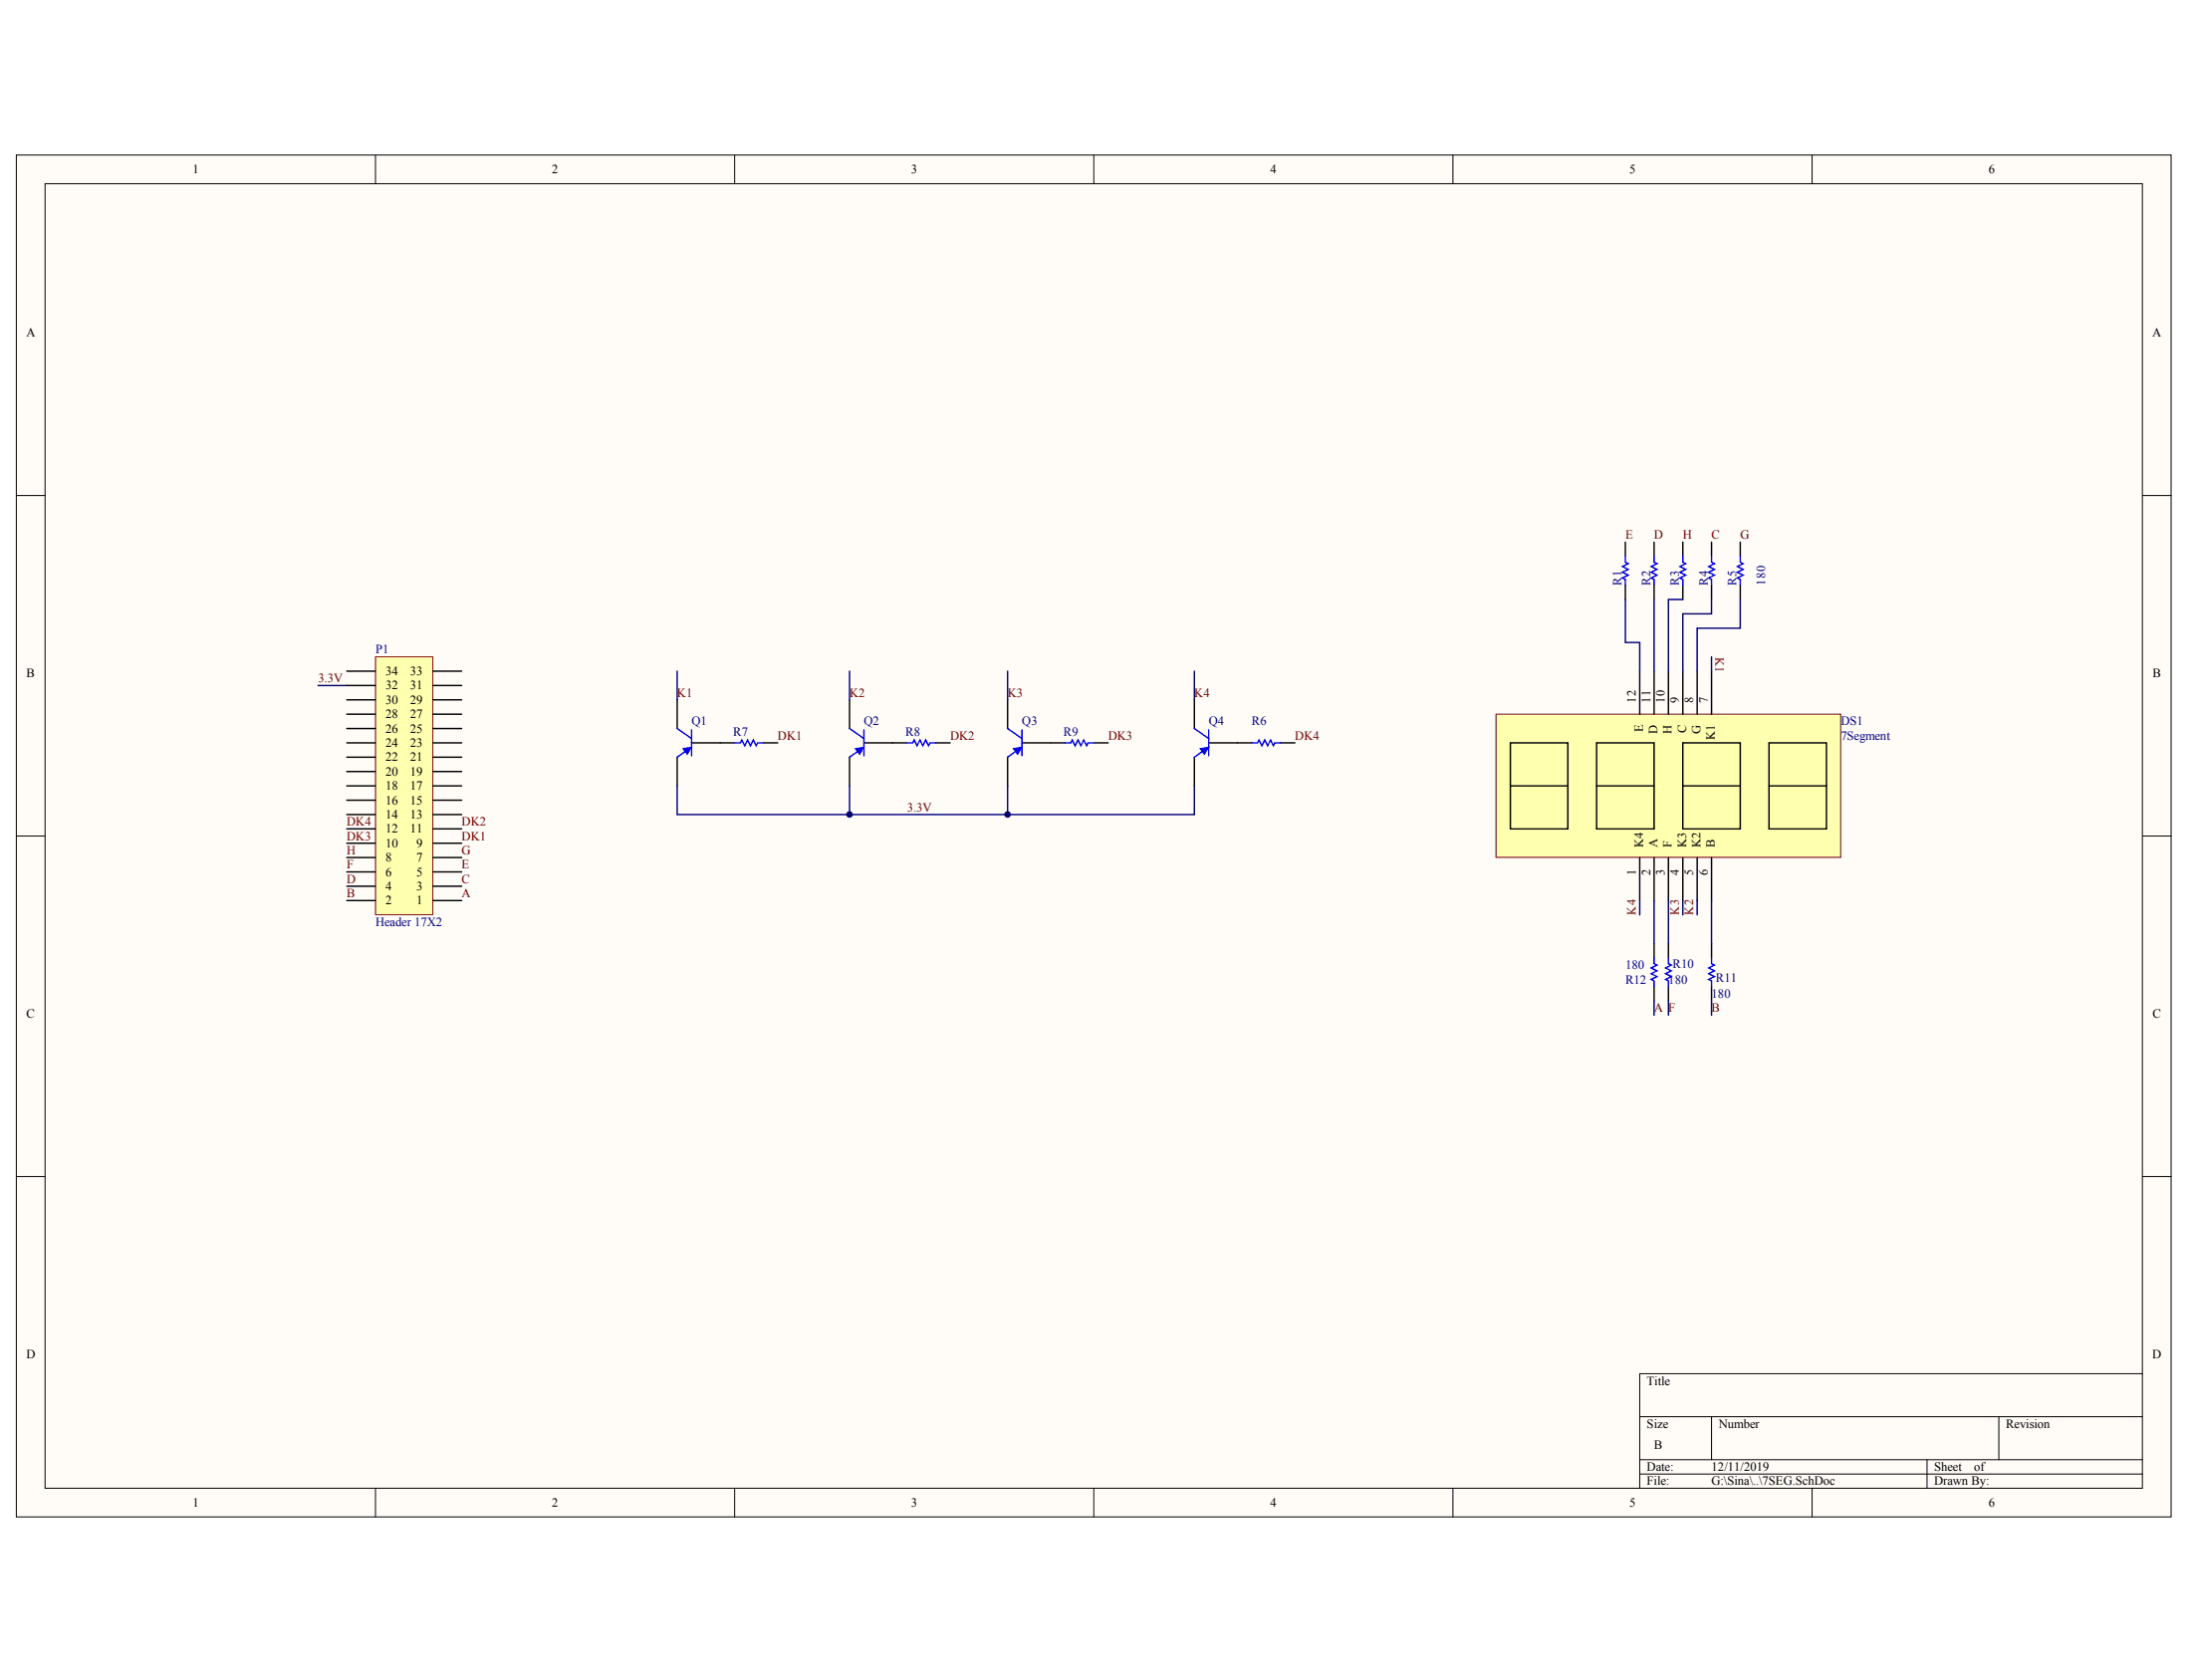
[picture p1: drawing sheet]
<svg xmlns="http://www.w3.org/2000/svg" width="269mm" height="206mm" viewBox="0 0 269 206" stroke-linecap="round" stroke-linejoin="round" font-family="sans-serif">
<g fill="#fffcf8" stroke="#000" stroke-width=".12">
<path d="M2 19h264.4v167h-264.4z"/>
<path d="M5.5 22.5h257.4v160h-257.4z"/>
</g>
<g fill="none" stroke="#000" stroke-width=".12">
<path d="M46.1 19v3.5M90.1 19v3.5M134.2 19v3.5M178.3 19v3.5M222.3 19v3.5M2 60.8h3.5M262.9 60.8h3.5M2 102.5h3.5M262.9 102.5h3.5M2 144.3h3.5M262.9 144.3h3.5M201.2 173.7h61.7"/>
<path d="M201.2 179h61.7M210 173.7v5.3M236.4 179v3.5M245.2 173.7v5.3M262.9 168.5h-61.7v14M46.1 182.5v3.5M90.1 182.5v3.5M134.2 182.5v3.5M178.3 182.5v3.5M201.2 180.8h61.7M222.3 182.5v3.5"/>
</g>
<g fill="none" stroke="#000" stroke-width=".18">
<path d="M199.4 66.5v1.7M199.4 71.8v1.7M202.9 66.5v1.7M202.9 71.8v1.7M206.5 66.5v1.7M206.5 71.8v1.7M210 66.5v1.7M210 71.8v1.7M213.5 66.5v1.7M213.5 71.8v1.7M83.1 85.8v3.5M83.1 92.9v3.5"/>
<path d="M84.8 91.1h5.3M93.7 91.1h1.7M104.2 85.8v3.5M104.2 92.9v3.5M106 91.1h5.3M114.8 91.1h1.8M123.6 85.8v3.5M123.6 92.9v3.5M125.4 91.1h5.3M134.2 91.1h1.8M146.5 85.8v3.5M146.5 92.9v3.5"/>
<path d="M148.3 91.1h5.3M157.1 91.1h1.8M202.9 115.7v1.8M204.7 115.7v1.8M210 115.7v1.8M202.9 121v1.7M204.7 121v1.7M210 121v1.7"/>
</g>
<g fill="none" stroke="#00f" stroke-width=".18">
<path d="M199.4 68.2v.7l.4 .2-.7 .4 .7 .3-.7 .4 .7 .3-.7 .4 .3 .2v.7M202.9 68.2v.7l.4 .2-.7 .4 .7 .3-.7 .4 .7 .3-.7 .4 .3 .2v.7M206.5 68.2v.7l.3 .2-.7 .4 .7 .3-.7 .4 .7 .3-.7 .4 .4 .2v.7M210 68.2v.7l.3 .2-.7 .4 .7 .3-.7 .4 .7 .3-.7 .4 .4 .2v.7M213.5 68.2v.7l.4 .2-.7 .4 .7 .3-.7 .4 .7 .3-.7 .4 .3 .2v.7M83.1 89.3l1.7 1.3M84.3 92l-1.2 .9M84.8 89.5v3.2M90.1 91.1h.7l.2-.4 .4 .8 .3-.8 .4 .8 .3-.8 .4 .8 .2-.4h.7M104.2 89.3l1.8 1.3M105.5 92l-1.3 .9M106 89.5v3.2"/>
<path d="M111.3 91.1h.7l.2-.4 .3 .8 .4-.8 .3 .8 .4-.8 .3 .8 .2-.4h.7M123.6 89.3l1.8 1.3M124.9 92l-1.3 .9M125.4 89.5v3.2M130.7 91.1h.7l.2-.4 .3 .8 .4-.8 .3 .8 .4-.8 .3 .8 .2-.4h.7M146.5 89.3l1.8 1.3M147.8 92l-1.3 .9M148.3 89.5v3.2M153.6 91.1h.7l.2-.4 .3 .8 .4-.8 .3 .8 .4-.8 .3 .8 .2-.4h.7M202.9 117.5v.7l.4 .2-.7 .3 .7 .4-.7 .3 .7 .4-.7 .3 .3 .2v.7M204.7 117.5v.7l.4 .2-.7 .3 .7 .4-.7 .3 .7 .4-.7 .3 .3 .2v.7M210 117.5v.7l.3 .2-.7 .3 .7 .4-.7 .3 .7 .4-.7 .3 .4 .2v.7"/>
</g>
<g fill="#00f" stroke="#00f" stroke-width=".12">
<path d="M104.9 91.8l1.1-.2-.5 .9z"/>
<path d="M83.8 91.8l1-.2-.5 .9z"/>
<path d="M124.3 91.8l1.1-.2-.5 .9z"/>
<path d="M147.2 91.8l1.1-.2-.5 .9z"/>
</g>
<path d="M83.1 82.3v3.5M104.2 82.3v3.5M123.6 82.3v3.5M146.5 82.3v3.5" fill="none" stroke="#000080" stroke-width=".18"/>
<path d="M183.6 87.6h42.2v17.5h-42.2z" fill="#ffffb0" stroke="#800000" stroke-width=".12"/>
<g fill="none" stroke="#000" stroke-width=".18">
<path d="M185.3 91.1h7.1v10.5h-7.1zM185.3 96.4h7.1M195.9 91.1h7v10.5h-7zM195.9 96.4h7M201.2 82.3v5.3M202.9 82.3v5.3M204.7 82.3v5.3M206.5 91.1h7v10.5h-7zM206.5 96.4h7M206.5 82.3v5.3M208.2 82.3v5.3M210 82.3v5.3"/>
<path d="M217 91.1h7.1v10.5h-7.1zM217 96.4h7.1M201.2 105.2v5.2M202.9 105.2v5.2M204.7 105.2v5.2M206.5 105.2v5.2M208.2 105.2v5.2M210 105.2v5.2"/>
</g>
<path d="M39 84.1h3.5M123.6 96.4v3.5h22.9v-3.5M210 80.5v1.8M201.2 110.4v1.8M208.2 110.4v1.8" fill="none" stroke="#000080" stroke-width=".18"/>
<path d="M46.1 80.5h7v31.7h-7z" fill="#ffffb0" stroke="#800000" stroke-width=".12"/>
<g fill="none" stroke="#000" stroke-width=".18">
<path d="M42.5 99.9h3.6M42.5 98.1h3.6M42.5 96.4h3.6M42.5 94.6h3.6M42.5 92.9h3.6M42.5 91.1h3.6M42.5 89.3h3.6M42.5 87.6h3.6M42.5 85.8h3.6M42.5 84.1h3.6M42.5 82.3h3.6M53.1 99.9h3.5"/>
<path d="M53.1 98.1h3.5M53.1 96.4h3.5M53.1 94.6h3.5M53.1 92.9h3.5M53.1 91.1h3.5M53.1 89.3h3.5M53.1 87.6h3.5M53.1 85.8h3.5M53.1 84.1h3.5M53.1 82.3h3.5M42.5 110.4h3.6M42.5 108.7h3.6"/>
<path d="M42.5 106.9h3.6M42.5 105.2h3.6M42.5 103.4h3.6M42.5 101.6h3.6M53.1 110.4h3.5M53.1 108.7h3.5M53.1 106.9h3.5M53.1 105.2h3.5M53.1 103.4h3.5M53.1 101.6h3.5"/>
</g>
<g fill="none" stroke="#000080" stroke-width=".18">
<path d="M199.4 73.5v5.3h1.8v3.5M202.9 73.5v8.8M206.5 73.5h-1.8v8.8M210 73.5v1.8h-3.5v7M213.5 73.5v3.5h-5.3v5.3M83.1 96.4v3.5h40.5M104.2 96.4v3.5M202.9 110.4v5.3M204.7 110.4v5.3M206.5 110.4v1.8M210 110.4v5.3M202.9 122.7v1.8"/>
<path d="M204.7 122.7v1.8M210 122.7v1.8"/>
</g>
<g fill="#000080" stroke="#000080" stroke-width=".12">
<circle cx="104.2" cy="99.9" r=".34"/>
<circle cx="123.6" cy="99.9" r=".34"/>
</g>
<g font-size="1.5">
<text x="23.6" y="21.3">1</text>
<text x="67.7" y="21.3">2</text>
<text x="111.8" y="21.3">3</text>
<text x="155.8" y="21.3">4</text>
<text x="199.9" y="21.3">5</text>
<text x="244" y="21.3">6</text>
<text x="3.2" y="41.3">A</text>
<text x="264.1" y="41.3">A</text>
<text x="3.3" y="83">B</text>
<text x="47.3" y="82.8">34</text>
<text x="50.3" y="82.8">33</text>
<text x="264.1" y="83">B</text>
<text x="47.3" y="89.8">26</text>
<text x="47.3" y="88.1">28</text>
<text x="47.3" y="86.3">30</text>
<text x="47.3" y="84.6">32</text>
<text x="50.3" y="89.8">25</text>
<text x="50.3" y="88.1">27</text>
<text x="50.3" y="86.3">29</text>
<text x="50.3" y="84.6">31</text>
<text x="200.7" y="86.2" transform="rotate(-90 200.7 86.2)">12</text>
<text x="201.6" y="89.8" transform="rotate(-90 201.6 89.8)">E</text>
<text x="202.5" y="86.2" transform="rotate(-90 202.5 86.2)">11</text>
<text x="203.4" y="90" transform="rotate(-90 203.4 90)">D</text>
<text x="204.2" y="86.2" transform="rotate(-90 204.2 86.2)">10</text>
<text x="205.1" y="90" transform="rotate(-90 205.1 90)">H</text>
<text x="206" y="86.2" transform="rotate(-90 206 86.2)">9</text>
<text x="206.9" y="89.9" transform="rotate(-90 206.9 89.9)">C</text>
<text x="207.8" y="86.2" transform="rotate(-90 207.8 86.2)">8</text>
<text x="208.6" y="90" transform="rotate(-90 208.6 90)">G</text>
<text x="209.5" y="86.2" transform="rotate(-90 209.5 86.2)">7</text>
<text x="47.3" y="95.1">20</text>
<text x="47.3" y="93.4">22</text>
<text x="47.3" y="91.6">24</text>
<text x="50.3" y="95.1">19</text>
<text x="50.3" y="93.4">21</text>
<text x="50.3" y="91.6">23</text>
<text x="210.4" y="90.7" transform="rotate(-90 210.4 90.7)">K1</text>
<text x="47.3" y="100.4">14</text>
<text x="47.3" y="98.6">16</text>
<text x="47.3" y="96.9">18</text>
<text x="50.3" y="100.4">13</text>
<text x="50.3" y="98.6">15</text>
<text x="50.3" y="96.9">17</text>
<text x="47.3" y="107.4">6</text>
<text x="47.3" y="105.7">8</text>
<text x="47.3" y="103.9">10</text>
<text x="47.3" y="102.1">12</text>
<text x="50.3" y="102.1">11</text>
<text x="51.1" y="107.4">5</text>
<text x="51.1" y="105.7">7</text>
<text x="51.1" y="103.9">9</text>
<text x="200.7" y="107.4" transform="rotate(-90 200.7 107.4)">1</text>
<text x="201.6" y="103.9" transform="rotate(-90 201.6 103.9)">K4</text>
<text x="202.5" y="107.4" transform="rotate(-90 202.5 107.4)">2</text>
<text x="203.4" y="103.9" transform="rotate(-90 203.4 103.9)">A</text>
<text x="204.2" y="107.4" transform="rotate(-90 204.2 107.4)">3</text>
<text x="205.1" y="103.9" transform="rotate(-90 205.1 103.9)">F</text>
<text x="206" y="107.4" transform="rotate(-90 206 107.4)">4</text>
<text x="206.9" y="103.9" transform="rotate(-90 206.9 103.9)">K3</text>
<text x="207.8" y="107.4" transform="rotate(-90 207.8 107.4)">5</text>
<text x="208.6" y="103.9" transform="rotate(-90 208.6 103.9)">K2</text>
<text x="209.5" y="107.4" transform="rotate(-90 209.5 107.4)">6</text>
<text x="210.4" y="103.9" transform="rotate(-90 210.4 103.9)">B</text>
<text x="47.3" y="110.9">2</text>
<text x="47.3" y="109.2">4</text>
<text x="51.1" y="110.9">1</text>
<text x="51.1" y="109.2">3</text>
<text x="3.3" y="124.8">C</text>
<text x="264.1" y="124.8">C</text>
<text x="3.2" y="166.5">D</text>
<text x="264.1" y="166.5">D</text>
<text x="202.1" y="169.8">Title</text>
<text x="202.1" y="175.1">Size</text>
<text x="202.9" y="177.7">B</text>
<text x="210.9" y="175.1">Number</text>
<text x="246.1" y="175.1">Revision</text>
<text x="23.6" y="184.8">1</text>
<text x="67.7" y="184.8">2</text>
<text x="111.8" y="184.8">3</text>
<text x="155.8" y="184.8">4</text>
<text x="199.9" y="184.8">5</text>
<text x="202.1" y="180.4">Date:</text>
<text x="202.1" y="182.1">File:</text>
<text x="210" y="180.4">12/11/2019</text>
<text x="210" y="182.1">G:\Sina\..\7SEG.SchDoc</text>
<text x="237.3" y="180.4">Sheet</text>
<text x="237.3" y="182.1">Drawn By:</text>
<text x="242.2" y="180.4">of</text>
<text x="244" y="184.8">6</text>
</g>
<g font-size="1.5" fill="#000080">
<text x="198.9" y="71.8" transform="rotate(-90 198.9 71.8)">R1</text>
<text x="202.5" y="71.8" transform="rotate(-90 202.5 71.8)">R2</text>
<text x="206" y="71.8" transform="rotate(-90 206 71.8)">R3</text>
<text x="209.5" y="71.8" transform="rotate(-90 209.5 71.8)">R4</text>
<text x="213" y="71.8" transform="rotate(-90 213 71.8)">R5</text>
<text x="216.6" y="71.8" transform="rotate(-90 216.6 71.8)">180</text>
<text x="46.1" y="80.2">P1</text>
<text x="84.8" y="89">Q1</text>
<text x="106" y="89">Q2</text>
<text x="125.4" y="89">Q3</text>
<text x="148.3" y="89">Q4</text>
<text x="153.6" y="89">R6</text>
<text x="225.9" y="89">DS1</text>
<text x="90" y="90.2">R7</text>
<text x="111.1" y="90.2">R8</text>
<text x="130.5" y="90.2">R9</text>
<text x="225.9" y="90.7">7Segment</text>
<text x="46.1" y="113.6">Header 17X2</text>
<text x="199.4" y="118.9">180</text>
<text x="205.2" y="118.7">R10</text>
<text x="199.4" y="120.6">R12</text>
<text x="204.7" y="120.6">180</text>
<text x="210" y="122.4">180</text>
<text x="210.5" y="120.4">R11</text>
</g>
<g font-size="1.5" fill="#800000">
<text x="199.4" y="66.1">E</text>
<text x="202.9" y="66.1">D</text>
<text x="206.5" y="66.1">H</text>
<text x="210" y="66.1">C</text>
<text x="213.5" y="66.1">G</text>
<text x="39" y="83.7">3.3V</text>
<text x="210.5" y="80.5" transform="rotate(90 210.5 80.5)">K1</text>
<text x="83.1" y="85.4">K1</text>
<text x="104.2" y="85.4">K2</text>
<text x="123.6" y="85.4">K3</text>
<text x="146.5" y="85.4">K4</text>
<text x="95.4" y="90.7">DK1</text>
<text x="116.6" y="90.7">DK2</text>
<text x="136" y="90.7">DK3</text>
<text x="158.9" y="90.7">DK4</text>
<text x="42.5" y="101.3">DK4</text>
<text x="56.6" y="101.3">DK2</text>
<text x="111.3" y="99.5">3.3V</text>
<text x="42.5" y="106.5">F</text>
<text x="42.5" y="104.8">H</text>
<text x="42.5" y="103">DK3</text>
<text x="56.6" y="106.5">E</text>
<text x="56.6" y="104.8">G</text>
<text x="56.6" y="103">DK1</text>
<text x="42.5" y="110.1">B</text>
<text x="42.5" y="108.3">D</text>
<text x="56.6" y="110.1">A</text>
<text x="56.6" y="108.3">C</text>
<text x="200.7" y="112.2" transform="rotate(-90 200.7 112.2)">K4</text>
<text x="206" y="112.2" transform="rotate(-90 206 112.2)">K3</text>
<text x="207.8" y="112.2" transform="rotate(-90 207.8 112.2)">K2</text>
<text x="202.9" y="124.1">A F</text>
<text x="210" y="124.1">B</text>
</g>
</svg>
